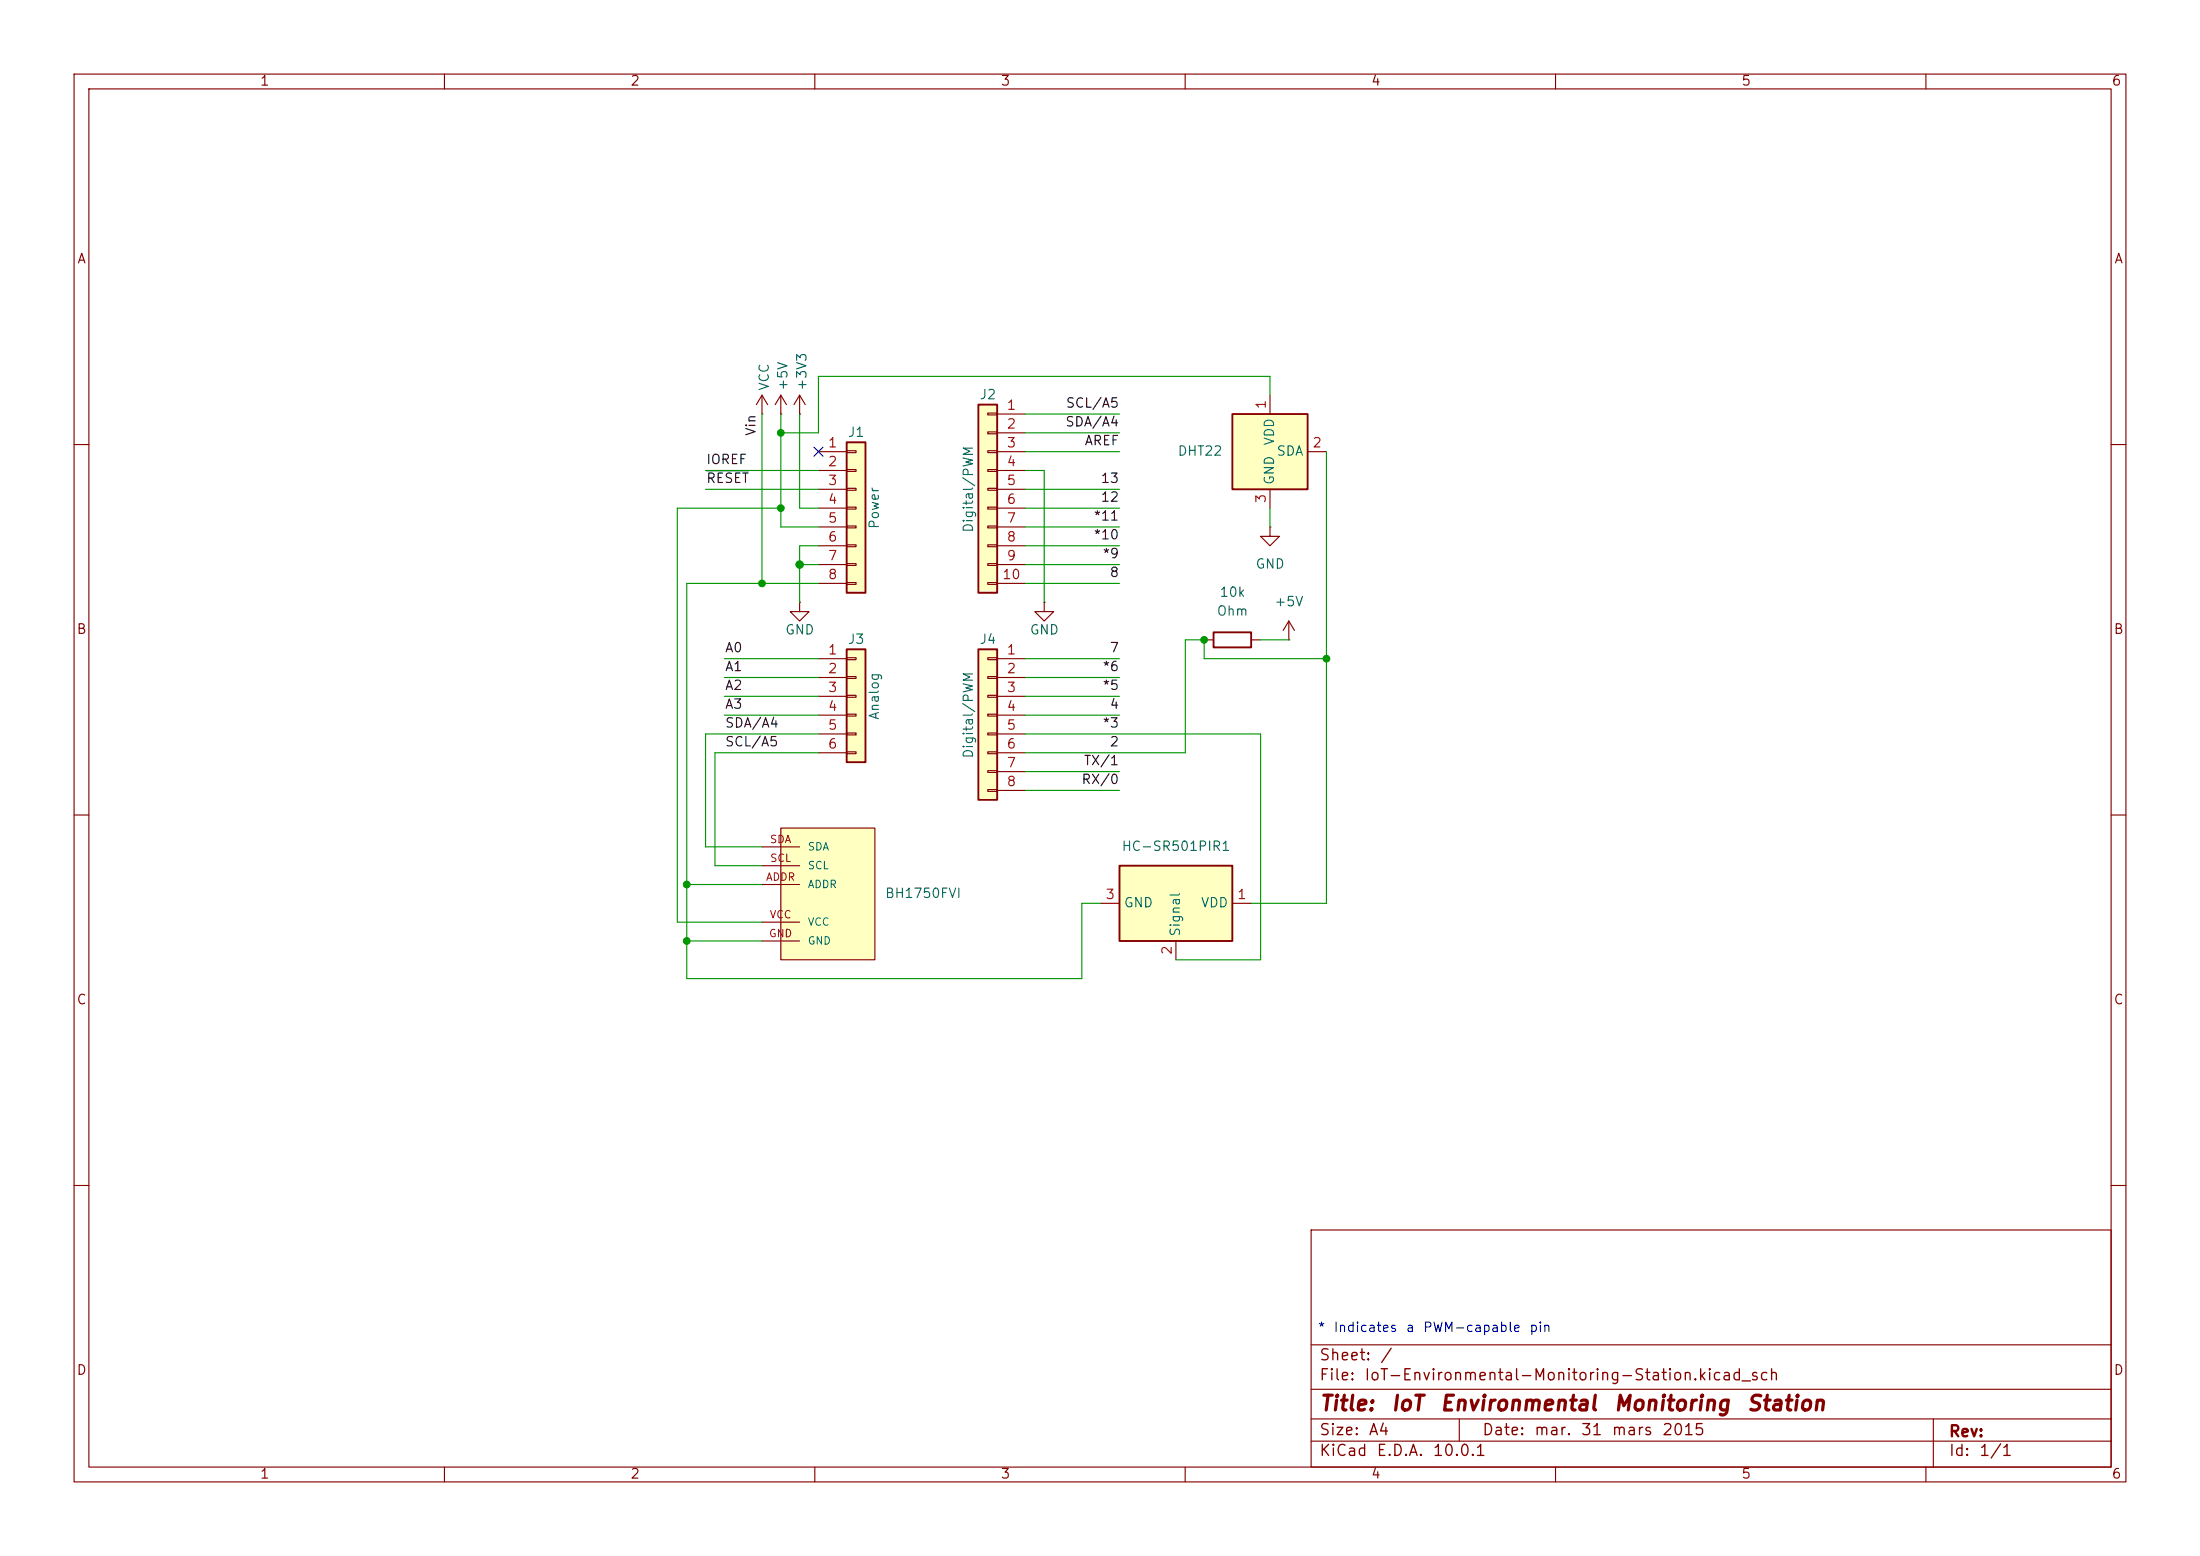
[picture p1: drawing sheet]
<svg xmlns="http://www.w3.org/2000/svg" width="297mm" height="210mm" viewBox="0 0 297 210" stroke-linecap="round" stroke-linejoin="round" font-family="sans-serif">
<g fill="none" stroke="#840000" stroke-width=".15">
<path d="M10 10h277v190h-277zM12 12h273v186h-273zM60 10v2M110 10v2M160 10v2M210 10v2M260 10v2M10 60h2M285 60h2M107.9 81.3v1.3h1.3l-1.3 1.2-1.2-1.2h1.2M107.9 81.3h.1M10 110h2"/>
<path d="M285 110h2M10 160h2M177 166h108v32h-108zM285 160h2M60 198v2M110 198v2M160 198v2M177 194.5h108M177 191.5h108M177 187.5h108M177 181.5h108M197 191.5v3"/>
<path d="M210 198v2M260 198v2M261 191.5v6.5"/>
</g>
<path d="M114.3 59.7h2.5v20.3h-2.5z" fill="#ffffc2"/>
<path d="M114.3 59.7h2.5v20.3h-2.5z" fill="none" stroke="#840000" stroke-width=".25"/>
<g fill="none" stroke="#840000" stroke-width=".15">
<path d="M110.5 61h3.8M110.5 63.5h3.8M110.5 66h3.8M110.5 68.6h3.8M110.5 71.1h3.8M110.5 73.7h3.8M110.5 76.2h3.8M110.5 78.7h3.8M114.3 60.8h1.3v.3h-1.3zM114.3 63.4h1.3v.2h-1.3zM114.3 65.9h1.3v.3h-1.3zM114.3 68.5h1.3v.2h-1.3z"/>
<path d="M114.3 71h1.3v.2h-1.3zM114.3 73.5h1.3v.3h-1.3zM114.3 76.1h1.3v.2h-1.3zM114.3 78.6h1.3v.3h-1.3z"/>
</g>
<path d="M132.1 54.6h2.5v25.4h-2.5z" fill="#ffffc2"/>
<path d="M132.1 54.6h2.5v25.4h-2.5z" fill="none" stroke="#840000" stroke-width=".25"/>
<g fill="none" stroke="#840000" stroke-width=".15">
<path d="M102.9 55.9h.1M102.9 53.3l-.8 1.3M102.9 53.3l.7 1.3M102.9 53.3v2.6M133.3 55.8h1.3v.2h-1.3zM133.3 58.3h1.3v.2h-1.3zM134.6 55.9h3.8M134.6 58.4h3.8M133.3 60.8h1.3v.3h-1.3zM133.3 63.4h1.3v.2h-1.3zM133.3 65.9h1.3v.3h-1.3zM133.3 68.5h1.3v.2h-1.3z"/>
<path d="M133.3 71h1.3v.2h-1.3zM133.3 73.5h1.3v.3h-1.3zM133.3 76.1h1.3v.2h-1.3zM133.3 78.6h1.3v.3h-1.3zM134.6 61h3.8M134.6 63.5h3.8M134.6 66h3.8M134.6 68.6h3.8M134.6 71.1h3.8M134.6 73.7h3.8M134.6 76.2h3.8M134.6 78.7h3.8"/>
<path d="M174 86.4h.1M174 83.8l-.8 1.3M174 83.8l.8 1.3M174 83.8v2.6"/>
</g>
<path d="M166.4 55.9h10.1v10.1h-10.1z" fill="#ffffc2"/>
<path d="M166.4 55.9h10.1v10.1h-10.1z" fill="none" stroke="#840000" stroke-width=".25"/>
<path d="M171.4 53.3v2.6M171.4 71.1v1.3h1.3l-1.3 1.3-1.2-1.3h1.2M171.4 71.1h.1M171.4 66v2.6M176.5 61h2.6" fill="none" stroke="#840000" stroke-width=".15"/>
<path d="M151.1 116.8h15.3v10.2h-15.3z" fill="#ffffc2"/>
<path d="M163.8 85.3h5.1v2.1h-5.1zM151.1 116.8h15.3v10.2h-15.3z" fill="none" stroke="#840000" stroke-width=".25"/>
<g fill="none" stroke="#840000" stroke-width=".15">
<path d="M105.4 55.9h.1M105.4 53.3l-.8 1.3M105.4 53.3l.8 1.3M105.4 53.3v2.6M107.9 55.9h.1M107.9 53.3l-.7 1.3M107.9 53.3l.8 1.3M107.9 53.3v2.6M162.6 86.4h1.2M168.9 86.4h1.3M148.6 121.9h2.5M158.7 127v2.5"/>
<path d="M166.4 121.9h2.5"/>
</g>
<path d="M114.3 87.6h2.5v15.3h-2.5z" fill="#ffffc2"/>
<path d="M114.3 87.6h2.5v15.3h-2.5z" fill="none" stroke="#840000" stroke-width=".25"/>
<g fill="none" stroke="#840000" stroke-width=".15">
<path d="M110.5 88.9h3.8M110.5 91.4h3.8M110.5 94h3.8M110.5 96.5h3.8M110.5 99.1h3.8M114.3 88.8h1.3v.2h-1.3zM114.3 91.3h1.3v.3h-1.3zM114.3 93.9h1.3v.2h-1.3zM114.3 96.4h1.3v.2h-1.3zM114.3 98.9h1.3v.3h-1.3zM141 81.3v1.3h1.2l-1.2 1.2-1.3-1.2h1.3M141 81.3h.1"/>
<path d="M110.5 101.6h3.8M114.3 101.5h1.3v.2h-1.3z"/>
</g>
<path d="M132.1 87.6h2.5v20.4h-2.5z" fill="#ffffc2"/>
<path d="M132.1 87.6h2.5v20.4h-2.5z" fill="none" stroke="#840000" stroke-width=".25"/>
<g fill="none" stroke="#840000" stroke-width=".15">
<path d="M133.3 88.8h1.3v.2h-1.3zM133.3 91.3h1.3v.3h-1.3zM133.3 93.9h1.3v.2h-1.3zM133.3 96.4h1.3v.2h-1.3zM133.3 98.9h1.3v.3h-1.3zM134.6 88.9h3.8M134.6 91.4h3.8M134.6 94h3.8M134.6 96.5h3.8M134.6 99.1h3.8M133.3 101.5h1.3v.2h-1.3zM133.3 104h1.3v.3h-1.3z"/>
<path d="M133.3 106.6h1.3v.2h-1.3zM134.6 101.6h3.8M134.6 104.1h3.8M134.6 106.7h3.8"/>
</g>
<path d="M105.4 111.8h12.7v17.7h-12.7z" fill="#ffffc2"/>
<path d="M102.9 119.4h5M102.9 116.8h5M102.9 114.3h5M105.4 111.8h12.7v17.7h-12.7zM102.9 127h5M102.9 124.5h5" fill="none" stroke="#840000" stroke-width=".15"/>
<path d="M95.4 63.5h5.7" fill="none" stroke="#0f0f0f" stroke-width=".15"/>
<g fill="none" stroke="#009600" stroke-width=".15">
<path d="M102.9 55.9v22.8M105.4 55.9v15.2h5.1M107.9 55.9v12.7h2.6M138.4 55.9h12.7M138.4 58.4h12.7M171.4 53.3v-2.5h-60.9v7.6h-5.1M95.2 63.5h15.3M95.2 66h15.3M105.4 68.6h-14v55.9h11.5M107.9 76.2h2.6M110.5 78.7h-17.8v53.4h53.3v-10.2h2.6M110.5 73.7h-2.6v7.6"/>
<path d="M138.4 63.5h2.6v17.8M138.4 68.6h12.7M138.4 71.1h12.7M138.4 66h12.7M138.4 76.2h12.7M138.4 78.7h12.7M138.4 61h12.7M138.4 73.7h12.7M171.4 68.6v2.5M179.1 61v60.9h-10.2M97.8 94h12.7M97.8 91.4h12.7"/>
<path d="M97.8 88.9h12.7M97.8 96.5h12.7M110.5 99.1h-15.3v15.2h7.7M138.4 94h12.7M138.4 91.4h12.7M138.4 88.9h12.7M138.4 99.1h31.8v30.4h-11.5M138.4 96.5h12.7M170.2 86.4h3.8M179.1 88.9h-16.5v-2.5h-2.6v15.2h-21.6M92.7 119.4h10.2M110.5 101.6h-14v15.2h6.4"/>
<path d="M138.4 106.7h12.7M138.4 104.1h12.7M92.7 127h10.2"/>
</g>
<path d="M109.9 60.4l1.2 1.2M111.1 60.4l-1.2 1.2" fill="none" stroke="#000084" stroke-width=".15"/>
<g fill="#009600" stroke="#009600" stroke-width=".14">
<circle cx="162.6" cy="86.4" r=".46"/>
<circle cx="179.1" cy="88.9" r=".46"/>
<circle cx="105.4" cy="68.6" r=".46"/>
<circle cx="105.4" cy="58.4" r=".46"/>
<circle cx="92.7" cy="119.4" r=".46"/>
<circle cx="102.9" cy="78.7" r=".46"/>
<circle cx="92.7" cy="127" r=".46"/>
<circle cx="108" cy="76.2" r=".51"/>
</g>
<g font-size="2" fill="#840000">
<text x="178" y="190.9">Title:</text>
<text x="187.7" y="190.9">IoT</text>
<text x="194.3" y="190.9">Environmental</text>
<text x="217.7" y="190.9">Monitoring</text>
<text x="235.7" y="190.9">Station</text>
</g>
<g font-size="1.5" fill="#840000">
<text x="178" y="184">Sheet:</text>
<text x="186.2" y="184">/</text>
<text x="178" y="186.7">File:</text>
<text x="184.1" y="186.7">IoT-Environmental-Monitoring-Station.kicad_sch</text>
<text x="178" y="196.9">KiCad</text>
<text x="178" y="194.1">Size:</text>
<text x="184.7" y="194.1">A4</text>
<text x="185.7" y="196.9">E.D.A.</text>
<text x="193.3" y="196.9">10.0.1</text>
<text x="200" y="194.1">Date:</text>
<text x="207" y="194.1">mar.</text>
<text x="213.3" y="194.1">31</text>
<text x="217.5" y="194.1">mars</text>
<text x="224.3" y="194.1">2015</text>
<text x="263" y="194.3">Rev:</text>
<text x="263" y="196.9">Id:</text>
<text x="267.1" y="196.9">1/1</text>
</g>
<g font-size="1.3" fill="#840000">
<text x="35" y="11.9">1</text>
<text x="85" y="11.9">2</text>
<text x="135" y="11.9">3</text>
<text x="185" y="11.9">4</text>
<text x="235" y="11.9">5</text>
<text x="285" y="11.9">6</text>
<text x="10.3" y="35.9">A</text>
<text x="285.3" y="35.9">A</text>
<text x="10.3" y="85.9">B</text>
<text x="285.3" y="85.9">B</text>
<text x="10.3" y="135.9">C</text>
<text x="285.3" y="135.9">C</text>
<text x="10.3" y="185.9">D</text>
<text x="285.3" y="185.9">D</text>
<text x="35" y="199.9">1</text>
<text x="85" y="199.9">2</text>
<text x="135" y="199.9">3</text>
<text x="185" y="199.9">4</text>
<text x="235" y="199.9">5</text>
<text x="285" y="199.9">6</text>
</g>
<g font-size="1.3" fill="#006464">
<text x="104.1" y="52.8" transform="rotate(-90 104.1 52.8)">VCC</text>
<text x="106.6" y="52.8" transform="rotate(-90 106.6 52.8)">+5V</text>
<text x="109.2" y="52.8" transform="rotate(-90 109.2 52.8)">+3V3</text>
<text x="114.4" y="59.3">J1</text>
<text x="132.2" y="54.2">J2</text>
<text x="158.9" y="61.8">DHT22</text>
<text x="172.3" y="61.8">SDA</text>
<text x="172.3" y="65.5" transform="rotate(-90 172.3 65.5)">GND</text>
<text x="172.3" y="60.2" transform="rotate(-90 172.3 60.2)">VDD</text>
<text x="119" y="71.5" transform="rotate(-90 119 71.5)">Power</text>
<text x="131.7" y="72" transform="rotate(-90 131.7 72)">Digital/PWM</text>
<text x="169.4" y="77.1">GND</text>
<text x="164.2" y="83.4">Ohm</text>
<text x="164.5" y="80.9">10k</text>
<text x="172" y="82.1">+5V</text>
<text x="105.9" y="86">GND</text>
<text x="114.4" y="87.2">J3</text>
<text x="132.2" y="87.2">J4</text>
<text x="138.9" y="86">GND</text>
<text x="119" y="97.3" transform="rotate(-90 119 97.3)">Analog</text>
<text x="131.7" y="102.5" transform="rotate(-90 131.7 102.5)">Digital/PWM</text>
<text x="151.3" y="115.2">HC-SR501PIR1</text>
<text x="119.4" y="121.5">BH1750FVI</text>
<text x="151.6" y="122.8">GND</text>
<text x="162" y="122.8">VDD</text>
<text x="159.6" y="126.5" transform="rotate(-90 159.6 126.5)">Signal</text>
</g>
<g font-size="1.3" fill="#0f0f0f">
<text x="102.3" y="58.9" transform="rotate(-90 102.3 58.9)">Vin</text>
<text x="143.7" y="57.9">SDA/A4</text>
<text x="143.8" y="55.3">SCL/A5</text>
<text x="95.2" y="65.5">RESET</text>
<text x="95.2" y="63">IOREF</text>
<text x="146.3" y="60.4">AREF</text>
<text x="148.5" y="65.5">13</text>
<text x="147.5" y="70.6">*11</text>
<text x="148.5" y="68">12</text>
<text x="147.5" y="73.1">*10</text>
<text x="148.7" y="75.7">*9</text>
<text x="149.7" y="78.2">8</text>
<text x="97.8" y="88.4">A0</text>
<text x="149.7" y="88.4">7</text>
<text x="97.8" y="93.4">A2</text>
<text x="97.8" y="96">A3</text>
<text x="97.8" y="90.9">A1</text>
<text x="148.7" y="93.4">*5</text>
<text x="148.7" y="90.9">*6</text>
<text x="149.7" y="96">4</text>
<text x="97.8" y="101.1">SCL/A5</text>
<text x="97.8" y="98.5">SDA/A4</text>
<text x="148.7" y="98.5">*3</text>
<text x="149.7" y="101.1">2</text>
<text x="145.9" y="106.1">RX/0</text>
<text x="146.2" y="103.6">TX/1</text>
</g>
<g font-size="1.3" fill="#a90000">
<text x="135.8" y="55.6">1</text>
<text x="135.8" y="58.2">2</text>
<text x="171.2" y="55.3" transform="rotate(-90 171.2 55.3)">1</text>
<text x="111.7" y="60.7">1</text>
<text x="111.7" y="63.2">2</text>
<text x="111.7" y="65.8">3</text>
<text x="135.8" y="60.7">3</text>
<text x="135.8" y="63.2">4</text>
<text x="135.8" y="65.8">5</text>
<text x="177.1" y="60.7">2</text>
<text x="111.7" y="68.3">4</text>
<text x="111.7" y="70.9">5</text>
<text x="135.8" y="68.3">6</text>
<text x="135.8" y="70.9">7</text>
<text x="171.2" y="68" transform="rotate(-90 171.2 68)">3</text>
<text x="111.7" y="73.4">6</text>
<text x="111.7" y="75.9">7</text>
<text x="135.8" y="73.4">8</text>
<text x="135.8" y="75.9">9</text>
<text x="111.7" y="78.5">8</text>
<text x="135.2" y="78.5">10</text>
<text x="111.7" y="88.6">1</text>
<text x="135.8" y="88.6">1</text>
<text x="111.7" y="91.2">2</text>
<text x="111.7" y="93.7">3</text>
<text x="135.8" y="91.2">2</text>
<text x="135.8" y="93.7">3</text>
<text x="111.7" y="96.3">4</text>
<text x="111.7" y="98.8">5</text>
<text x="111.7" y="101.3">6</text>
<text x="135.8" y="96.3">4</text>
<text x="135.8" y="98.8">5</text>
<text x="135.8" y="101.3">6</text>
<text x="135.8" y="103.9">7</text>
<text x="135.8" y="106.4">8</text>
<text x="149.2" y="121.7">3</text>
<text x="166.9" y="121.7">1</text>
<text x="158.5" y="129" transform="rotate(-90 158.5 129)">2</text>
</g>
<g font-size="1.3" fill="#0000c2">
<text x="177.8" y="180.1">*</text>
<text x="179.9" y="180.1">Indicates</text>
<text x="189.7" y="180.1">a</text>
<text x="192" y="180.1">PWM-capable</text>
<text x="206.4" y="180.1">pin</text>
</g>
<g font-size="1" fill="#a90000">
<text x="103.3" y="119.1">ADDR</text>
<text x="103.9" y="114">SDA</text>
<text x="103.9" y="116.6">SCL</text>
<text x="103.8" y="124.2">VCC</text>
<text x="103.7" y="126.7">GND</text>
</g>
<g font-size="1" fill="#006464">
<text x="109" y="117.6">SCL</text>
<text x="109" y="115">SDA</text>
<text x="109" y="120.1">ADDR</text>
<text x="109" y="125.2">VCC</text>
<text x="109" y="127.7">GND</text>
</g>
</svg>
